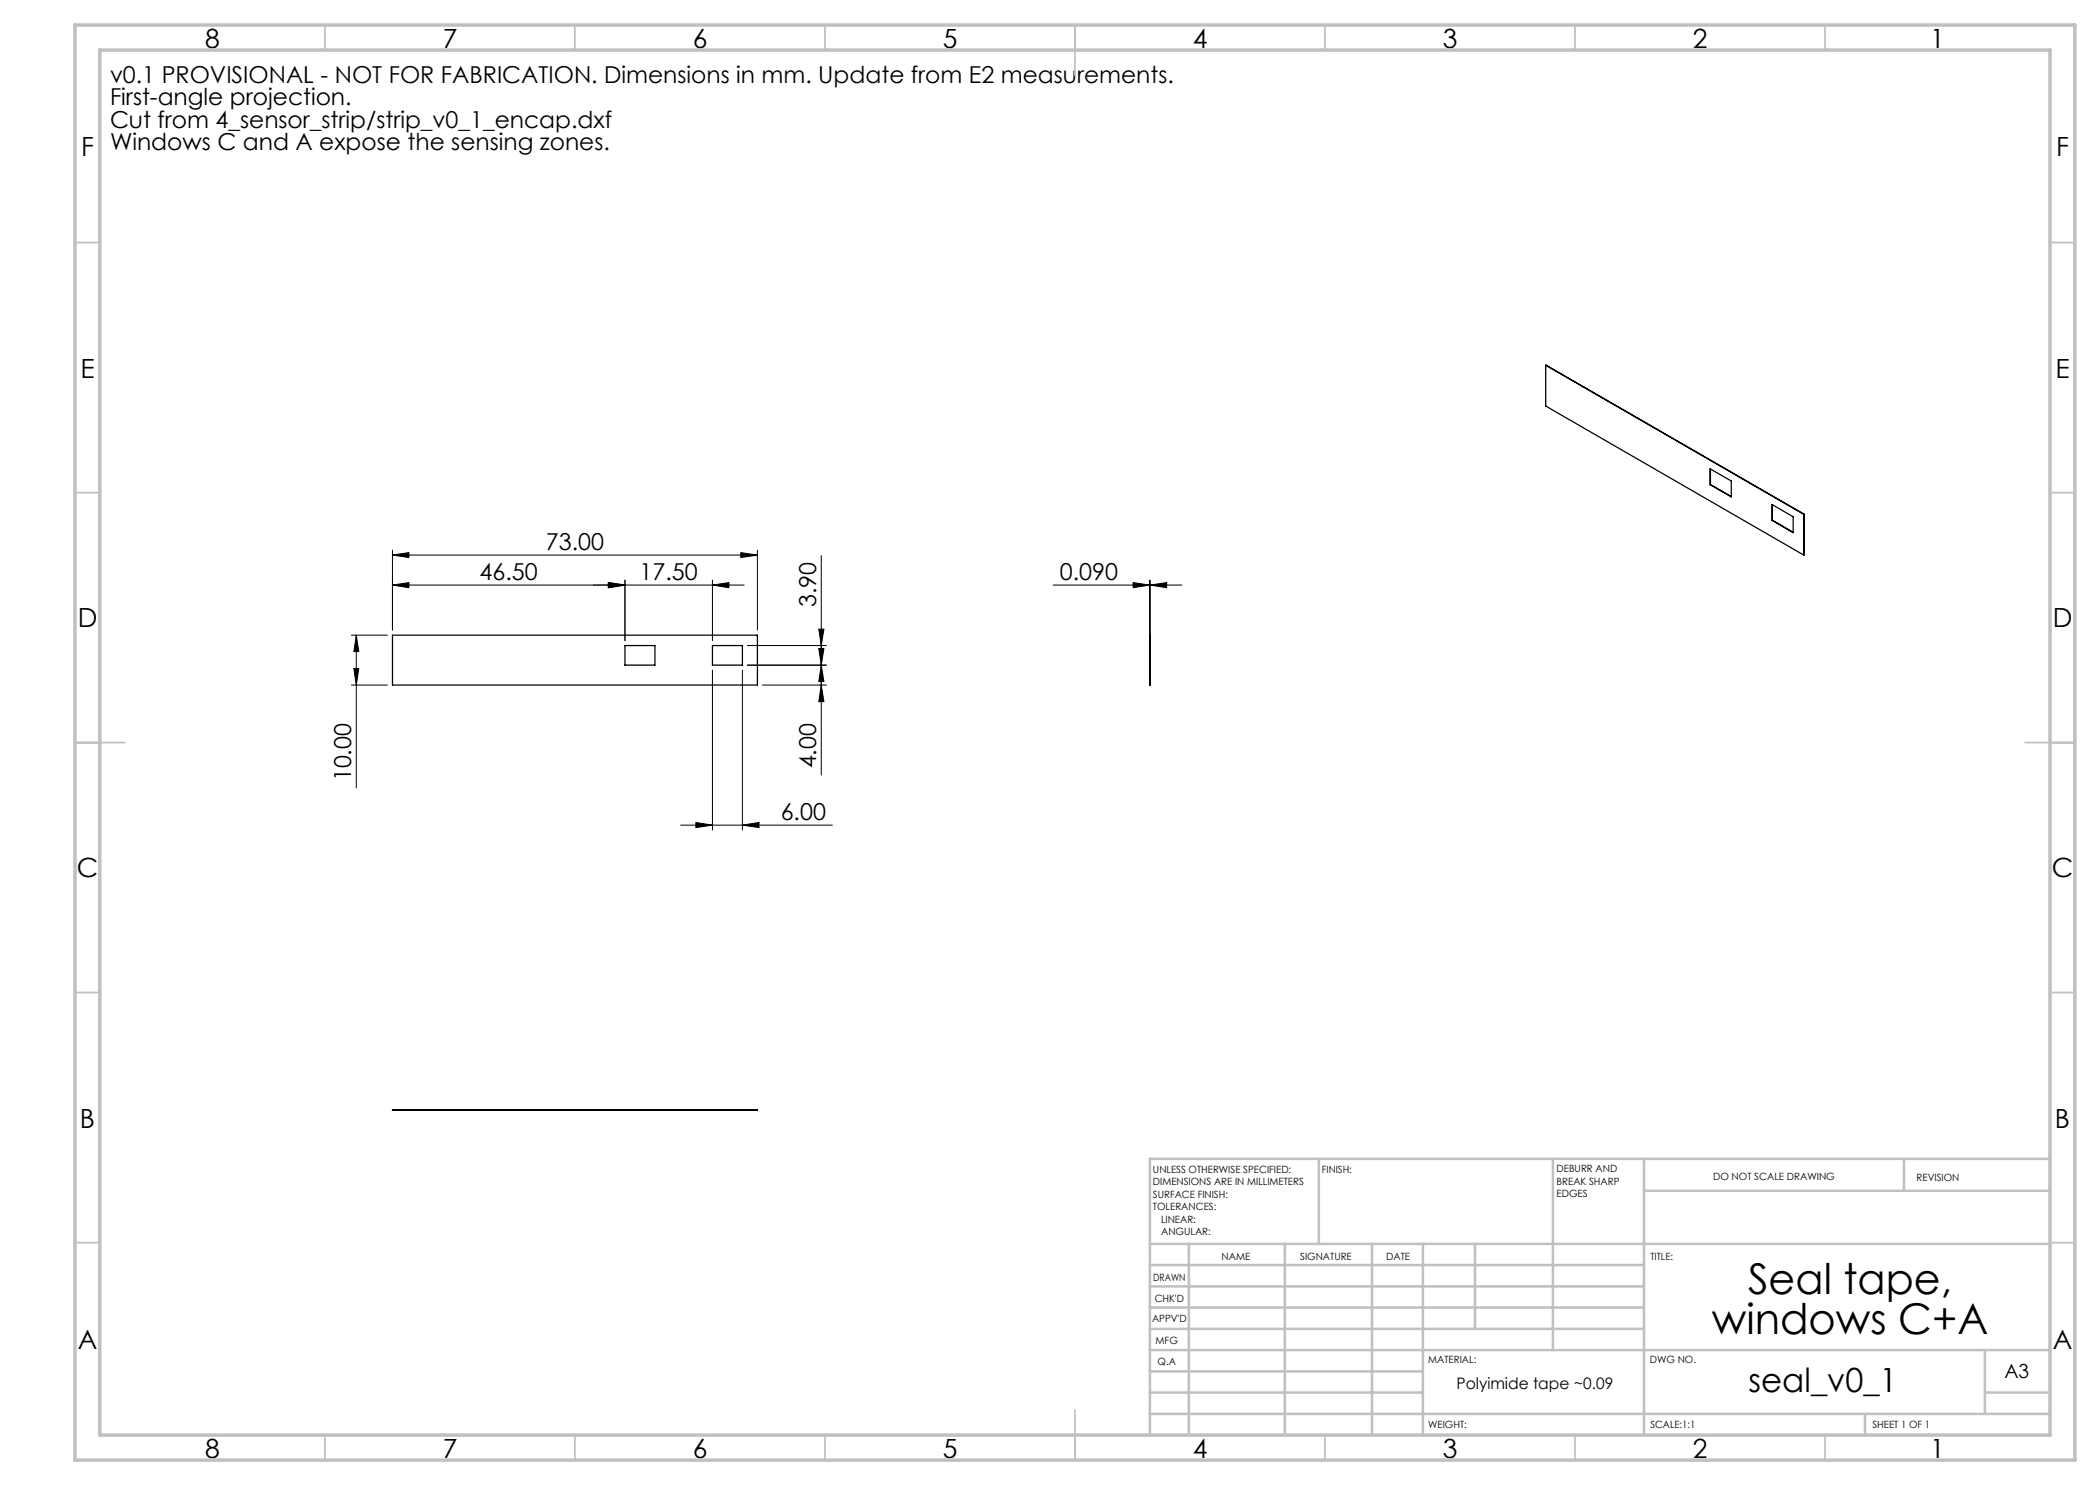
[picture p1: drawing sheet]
<svg xmlns="http://www.w3.org/2000/svg" width="420mm" height="297mm" viewBox="0 0 420 297" stroke-linecap="round" stroke-linejoin="round" font-family="sans-serif">
<g fill="none" stroke="#000" stroke-width=".2">
<path d="M78.5 117l3.3-.5v1zM78.5 111l3.3-.5v1zM78.5 110v16M78.5 111h73M121.7 116.5l3.3 .5-3.3 .5zM125 116v12.1M142.5 117l3.3-.5v1zM142.5 116v12.1M148.2 110.5l3.3 .5-3.3 .5zM148.8 117h-70.3M151.5 110v16M164.3 111.1v43.9"/>
<path d="M210.6 117h25.8M226.6 116.5l3.3 .5-3.3 .5zM229.9 116v20M230 117l3.3-.5v1zM230 116v20M70.3 137h7.2M70.3 127h7.2M70.8 133.7h1l-.5 3.3zM71.3 127l.5 3.3h-1zM71.3 127v30.6M142.5 134v32M148.5 134v32"/>
<path d="M149.5 133h15.8M149.5 129.1h15.8M152.5 137h12.8M163.8 129.7h1l-.5 3.3zM163.8 125.8h1l-.5 3.3zM164.3 133l.5 3.3h-1zM164.3 137l.5 3.3h-1zM136.1 165h30.4M139.2 164.5l3.3 .5-3.3 .5zM148.5 165l3.3-.5v1z"/>
</g>
<g fill="none" stroke="#c0c0c0" stroke-width=".35">
<path d="M65 5v5M115 5v5M165 5v5M215 5v10M265 5v5M315 5v5M365 5v5M15 48.5h5M410 48.5h5M15 98.5h5M410 98.5h5M15 148.5h10"/>
<path d="M405 148.5h10M15 198.5h5M410 198.5h5M15 248.5h5M410 248.5h5M65 287v5M115 287v5M165 287v5M215 282v10M265 287v5M315 287v5M365 287v5"/>
</g>
<g fill="none" stroke="#c0c0c0" stroke-width=".5">
<path d="M263.8 231.8v17M310.6 231.8v38.2M328.8 231.8v55.2M328.8 238.2h81.2M380.8 231.8v6.4M410 231.8h-180v55.2M230 248.8h180M230 257.3h98.8M230 253h98.8M237.8 248.8v38.2M257 248.8v38.2M274.4 248.8v38.2"/>
<path d="M284.6 248.8v38.2M295 248.8v17M230 265.8h98.8M230 261.5h98.8M230 278.5h54.6M230 274.3h54.6M230 270h180M397 278.5h13M397 270v12.8M230 282.8h180M373 282.8v4.2"/>
</g>
<path d="M15 5h400v287h-400zM20 10h390v277h-390z" fill="none" stroke="#c0c0c0" stroke-width=".7"/>
<g fill="#000">
<path d="M78.5 111l3.3-.5v1zM148.2 110.5l3.3 .5-3.3 .5zM139.2 164.5l3.3 .5-3.3 .5zM148.5 165l3.3-.5v1zM121.7 116.5l3.3 .5-3.3 .5zM142.5 117l3.3-.5v1zM226.6 116.5l3.3 .5-3.3 .5zM230 117l3.3-.5v1z"/>
<path d="M121.7 116.5l3.3 .5-3.3 .5zM78.5 117l3.3-.5v1z"/>
<path d="M70.8 133.7h1l-.5 3.3zM71.3 127l.5 3.3h-1zM164.3 133l.5 3.3h-1zM163.8 125.8h1l-.5 3.3z"/>
<path d="M163.8 129.7h1l-.5 3.3zM164.3 137l.5 3.3h-1z"/>
</g>
<g fill="none" stroke="#000" stroke-width=".25">
<path d="M309.1 73.1v8.1l51.7 29.8M309.1 73.1l51.7 29.8M309.1 73.1l51.7 29.7M342 93.8l4.3 2.4v3.2l-4.3-2.5zM342.1 96.9h-.1M342.1 96.9l4.2 2.4M342.1 93.8v3.1M354.4 100.9l4.2 2.5v3.1l-4.2-2.4zM354.5 104l-.1 .1M354.5 104l4.1 2.5M354.5 100.9v3.1M360.8 102.9v8.1"/>
<path d="M360.8 102.8v8.2M360.8 102.8v.1M78.5 127h73v10h-73zM125 129.1h6v3.9h-6zM142.5 129.1h6v3.9h-6zM229.9 127l.1 10zM78.5 222h73v.1h-73z"/>
</g>
<g font-size="8.5">
<text x="349.6" y="258.8">Seal tape,</text>
<text x="342.3" y="266.9">windows C+A</text>
</g>
<text font-size="6.7" x="349.7" y="278.4">seal_v0_1</text>
<g font-size="5.3">
<text x="41" y="9.5">8</text>
<text x="88.5" y="9.5">7</text>
<text x="138.5" y="9.5">6</text>
<text x="188.5" y="9.5">5</text>
<text x="238.5" y="9.5">4</text>
<text x="288.5" y="9.5">3</text>
<text x="338.5" y="9.5">2</text>
<text x="386" y="9.5">1</text>
<text x="16.2" y="31.3">F</text>
<text x="411.2" y="31.3">F</text>
<text x="16.1" y="75.5">E</text>
<text x="411.1" y="75.5">E</text>
<text x="15.5" y="125.5">D</text>
<text x="410.5" y="125.5">D</text>
<text x="15.4" y="175.5">C</text>
<text x="410.4" y="175.5">C</text>
<text x="16" y="225.5">B</text>
<text x="411" y="225.5">B</text>
<text x="15.5" y="269.8">A</text>
<text x="410.5" y="269.8">A</text>
<text x="41" y="291.5">8</text>
<text x="88.5" y="291.5">7</text>
<text x="138.5" y="291.5">6</text>
<text x="188.5" y="291.5">5</text>
<text x="238.5" y="291.5">4</text>
<text x="288.5" y="291.5">3</text>
<text x="338.5" y="291.5">2</text>
<text x="386" y="291.5">1</text>
</g>
<g font-size="4.7">
<text x="22" y="16.5">v0.1 PROVISIONAL - NOT FOR FABRICATION. Dimensions in mm. Update from E2 measurements.</text>
<text x="22" y="21">First-angle projection.</text>
<text x="22" y="25.6">Cut from 4_sensor_strip/strip_v0_1_encap.dxf</text>
<text x="22" y="30.1">Windows C and A expose the sensing zones.</text>
<text x="109.2" y="110">73.00</text>
<text x="95.9" y="116">46.50</text>
<text x="127.9" y="116">17.50</text>
<text x="212" y="116">0.090</text>
<text x="163.3" y="121.5" transform="rotate(-90 163.3 121.5)">3.90</text>
<text x="163.3" y="153.7" transform="rotate(-90 163.3 153.7)">4.00</text>
<text x="70.3" y="156.3" transform="rotate(-90 70.3 156.3)">10.00</text>
<text x="156.1" y="164">6.00</text>
</g>
<text font-size="3.9" x="400.9" y="275.5">A3</text>
<text font-size="3.2" x="291.3" y="277.9">Polyimide tape ~0.09</text>
<g font-size="2">
<text x="230.6" y="234.6">UNLESS OTHERWISE SPECIFIED:</text>
<text x="230.6" y="237.1">DIMENSIONS ARE IN MILLIMETERS</text>
<text x="230.6" y="239.6">SURFACE FINISH:</text>
<text x="264.4" y="234.6">FINISH:</text>
<text x="311.3" y="234.5">DEBURR AND</text>
<text x="311.3" y="237">BREAK SHARP</text>
<text x="311.3" y="239.5">EDGES</text>
<text x="342.6" y="236">DO NOT SCALE DRAWING</text>
<text x="383.3" y="236.2">REVISION</text>
<text x="230.6" y="242.1">TOLERANCES:</text>
<text x="232.2" y="244.6">LINEAR:</text>
<text x="232.2" y="247.1">ANGULAR:</text>
<text x="244.3" y="252">NAME</text>
<text x="260" y="251.9">SIGNATURE</text>
<text x="277.2" y="251.9">DATE</text>
<text x="330.1" y="251.9">TITLE:</text>
<text x="230.6" y="256.1">DRAWN</text>
<text x="230.9" y="260.3">CHK'D</text>
<text x="230.4" y="264.4">APPV'D</text>
<text x="231.1" y="268.8">MFG</text>
<text x="231.5" y="273">Q.A</text>
<text x="285.6" y="272.5">MATERIAL:</text>
<text x="330" y="272.5">DWG NO.</text>
<text x="285.6" y="285.5">WEIGHT:</text>
<text x="330.1" y="285.6">SCALE:1:1</text>
<text x="374.5" y="285.6">SHEET 1 OF 1</text>
</g>
</svg>
